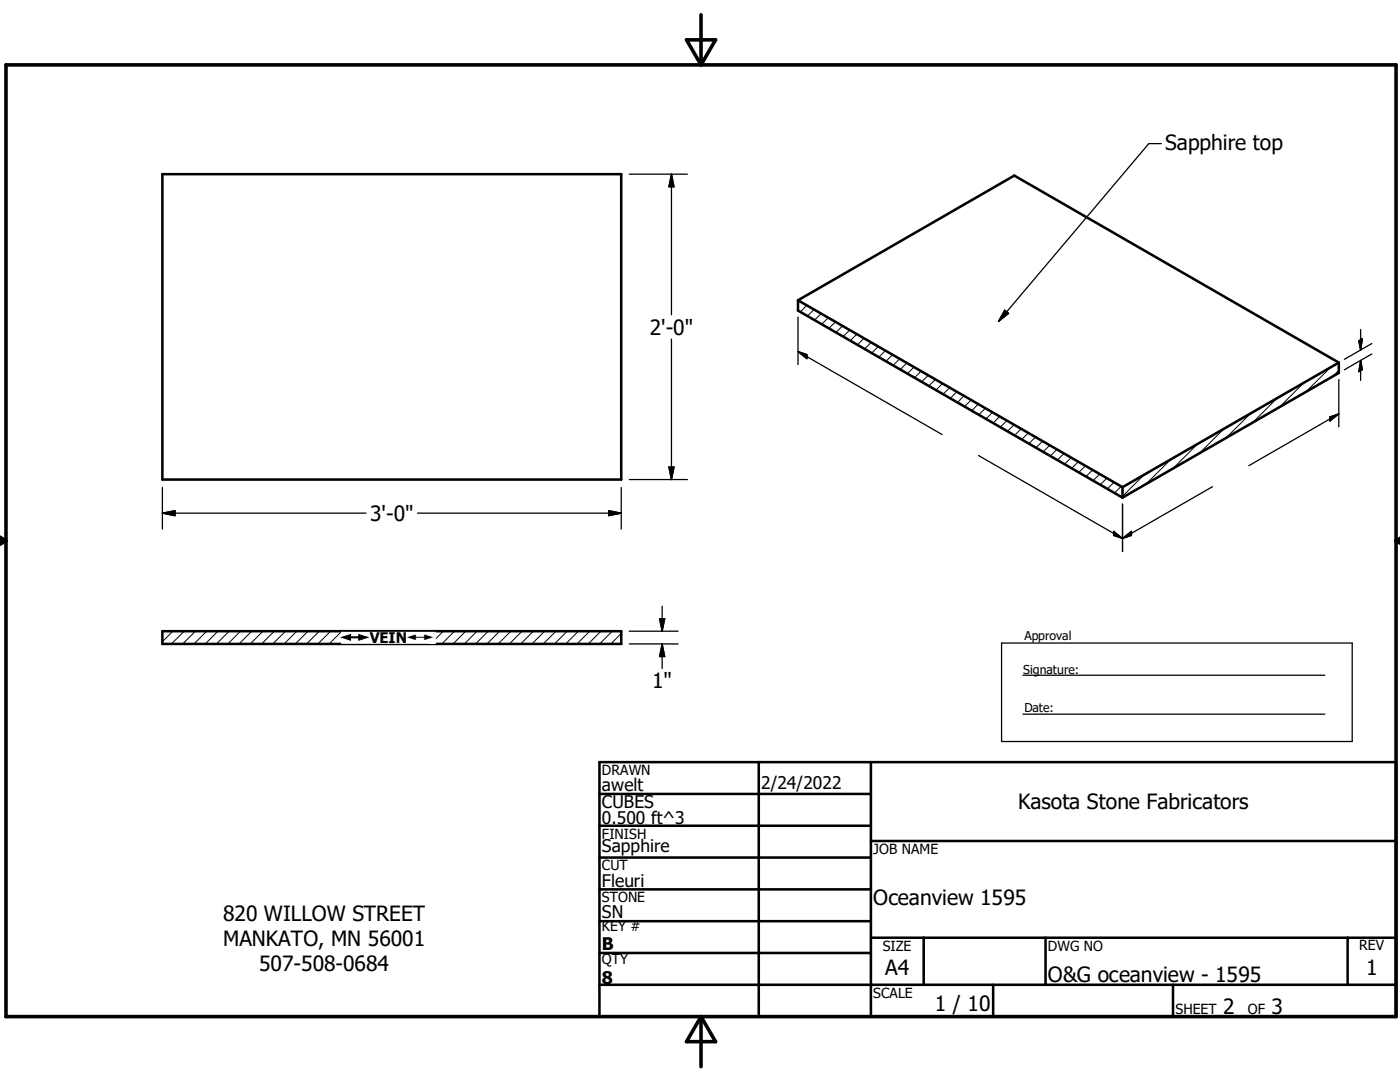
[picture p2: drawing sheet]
<svg xmlns="http://www.w3.org/2000/svg" width="279mm" height="216mm" viewBox="0 0 279 216" stroke-linecap="round" stroke-linejoin="round" font-family="sans-serif">
<g fill="none" stroke="#000" stroke-width=".51">
<path d="M32.4 34.8h91.6v60.9h-91.6zM159.3 59.9v2.1l64.7 37.3M159.3 59.9l43.1-24.9 64.8 37.4M159.3 59.9l64.7 37.3M267.2 72.4v2l-43.2 24.9M267.2 72.4l-43.2 24.8M224 97.2v2.1M32.4 125.9h91.6v2.6h-91.6zM119.6 158.4h54.2M119.6 152.1h159v50.8h-159zM151.4 152.1v50.8M173.8 152.1v50.8"/>
<path d="M119.6 164.8h54.2M119.6 171.1h54.2M119.6 177.5h54.2M173.8 167.8h104.8M119.6 183.8h54.2M119.6 190.2h54.2M119.6 196.5h159M173.8 187.1h104.8M184.3 187.1v9.4M198.2 196.5v6.4M208.7 187.1v9.4M234.1 196.5v6.4"/>
<path d="M268.9 187.1v9.4"/>
</g>
<g fill="none" stroke="#000" stroke-width=".2">
<path d="M159.6 60.1l-.3 .3M161 60.9l-1.3 1.3M162.5 61.7l-1.4 1.4M163.9 62.6l-1.3 1.3M165.3 63.4l-1.3 1.3M166.7 64.2l-1.3 1.3M168.2 65l-1.4 1.3M169.6 65.9l-1.3 1.3M171 66.7l-1.3 1.3M172.4 67.5l-1.3 1.3M173.9 68.3l-1.4 1.3M175.3 69.1l-1.3 1.4"/>
<path d="M176.7 69.9l-1.3 1.4M178.1 70.8l-1.3 1.3M179.6 71.6l-1.4 1.3M181 72.4l-1.3 1.3M182.4 73.2l-1.3 1.4M183.8 74.1l-1.3 1.3M185.3 74.9l-1.4 1.3M186.7 75.7l-1.3 1.3M188.1 76.5l-1.3 1.3M189.5 77.4l-1.3 1.3M191 78.2l-1.3 1.3M192.4 79l-1.3 1.3"/>
<path d="M193.8 79.8l-1.3 1.3M254.9 79.4l-4.9 4.9M260.2 76.4l-4.9 4.9M265.5 73.3l-4.9 4.9M267.2 73.9l-1.3 1.2M195.2 80.6l-1.3 1.4M196.7 81.4l-1.3 1.4M198.1 82.3l-1.3 1.3M199.5 83.1l-1.3 1.3M201 83.9l-1.4 1.3M202.4 84.7l-1.3 1.4M203.8 85.6l-1.3 1.3"/>
<path d="M205.2 86.4l-1.3 1.3M206.7 87.2l-1.4 1.3M208.1 88l-1.3 1.3M209.5 88.9l-1.3 1.3M210.9 89.7l-1.3 1.3M212.3 90.5l-1.3 1.3M213.8 91.3l-1.4 1.3M215.2 92.1l-1.3 1.4M216.6 92.9l-1.3 1.4M218 93.8l-1.3 1.3M219.5 94.6l-1.4 1.3M220.9 95.4l-1.3 1.3"/>
<path d="M222.3 96.2l-1.3 1.3M223.7 97.1l-1.3 1.3M228.3 94.7l-4.5 4.5M233.6 91.7l-4.9 4.9M239 88.6l-5 4.9M244.3 85.6l-4.9 4.9M249.6 82.5l-4.9 4.9M34.5 125.9l-2.1 2.2M36.8 125.9l-2.6 2.6M39 125.9l-2.5 2.6M41.3 125.9l-2.6 2.6M43.5 125.9l-2.5 2.6"/>
<path d="M45.7 125.9l-2.5 2.6M48 125.9l-2.5 2.6M50.2 125.9l-2.5 2.6M52.5 125.9l-2.6 2.6M54.7 125.9l-2.5 2.6M57 125.9l-2.6 2.6M59.2 125.9l-2.5 2.6M61.5 125.9l-2.6 2.6M63.7 125.9l-2.5 2.6M66 125.9l-2.6 2.6M68.2 125.9l-2.5 2.6M70.5 125.9l-2.6 2.6"/>
<path d="M72.7 125.9l-2.5 2.6M75 125.9l-2.6 2.6M77.2 125.9l-2.5 2.6M79.5 125.9l-2.6 2.6M81.7 125.9l-2.5 2.6M84 125.9l-2.6 2.6M86.2 125.9l-2.5 2.6M88.5 125.9l-2.6 2.6M90.7 125.9l-2.5 2.6M92.9 125.9l-2.5 2.6M95.2 125.9l-2.5 2.6M97.4 125.9l-2.5 2.6"/>
<path d="M99.7 125.9l-2.5 2.6M102 125.9l-2.6 2.6M104.2 125.9l-2.6 2.6M106.5 125.9l-2.6 2.6M108.7 125.9l-2.6 2.6M111 125.9l-2.6 2.6M113.2 125.9l-2.5 2.6M115.4 125.9l-2.5 2.6M117.7 125.9l-2.5 2.6M119.9 125.9l-2.5 2.6M122.2 125.9l-2.5 2.6M124 126.4l-2.1 2.1"/>
</g>
<path d="M1.2 12.9h277.4v190h-277.4zM137 7.9h5.8l-2.9 5zM139.9 2.9v10M-.1 107.9h1.3M-.1 107.2l1.3 .7M1.2 107.9l-1.2 .7M278.6 107.9h.8M278.6 107.9l.8 .5M279.4 107.4l-.8 .5M139.9 202.9v10M139.9 202.9l2.9 5h-5.8z" fill="none" stroke="#000" stroke-width=".71"/>
<g fill="none" stroke="#000" stroke-width=".25">
<path d="M125.6 34.8h11.6M134 34.8v28M134 34.8l.5 2.5h-1zM231.8 28.7h-2.5l-30 35.4M134 67.7v28M159.3 70.1l28.7 16.6M159.3 70.1l1.7 .7v.8zM159.3 63.3v9.4M200.5 61.9l.8 .6-2 1.6zM267.2 75.7v9.5M271.2 68l.7-.4-.4 2.2zM271.5 65.8v4"/>
<path d="M271.5 71.9v4M271.5 71.9l.4 1.9-.7 .4zM273.8 68.5l-5.5 3.2M273.8 70.6l-5.5 3.2M32.4 97.3v8.3M124 97.3v8.3M125.6 95.7h11.6M133.5 93.2h1l-.5 2.5zM195.3 90.9l28.7 16.5M242 97.1l-18 10.3M265.4 83.2l1.8-.6-1.8 1.4zM267.2 82.6l-18 10.3"/>
<path d="M32.4 102.4h40.7M32.4 102.4l2.5-.5v1zM83.3 102.4h40.7M121.5 101.9l2.5 .5-2.5 .5zM222.2 106l1.8 1.4-1.8-.6zM224 100.6v9.5M224 107.4l1.8-1.4v.8zM125.6 125.9h9.7M125.6 128.5h9.7M131.6 123.5h1.1l-.6 2.4zM132.1 121v4.9M132.1 128.5v4.9"/>
<path d="M132.1 128.5l.6 2.5h-1.1zM199.9 128.3h70v19.7h-70zM204.2 134.7h60.2M204.2 142.5h60.2"/>
</g>
<g fill="#000" stroke="#000" stroke-width=".25">
<path d="M134 34.8l.5 2.5h-1zM159.3 70.1l1.7 .7v.8zM200.5 61.9l.8 .6-2 1.6zM271.2 68l.7-.4-.4 2.2zM271.5 71.9l.4 1.9-.7 .4zM133.5 93.2h1l-.5 2.5zM265.4 83.2l1.8-.6-1.8 1.4zM32.4 102.4l2.5-.5v1zM121.5 101.9l2.5 .5-2.5 .5zM222.2 106l1.8 1.4-1.8-.6zM224 107.4l1.8-1.4v.8zM131.6 123.5h1.1l-.6 2.4z"/>
<path d="M132.1 128.5l.6 2.5h-1.1z"/>
</g>
<g fill="#fff" stroke="#fff" stroke-width=".25">
<path d="M68.2 126.2h18.6v2.1z"/>
<path d="M68.2 126.2l18.6 2.1h-18.6z"/>
</g>
<g font-size="4.2">
<text x="232.5" y="29.8">Sapphire top</text>
<text x="129.7" y="66.8">2'-0&quot;</text>
<text x="73.9" y="104">3'-0&quot;</text>
<text x="130.2" y="137.4">1&quot;</text>
<text x="203.2" y="161.5">Kasota Stone Fabricators</text>
<text x="44.5" y="183.7">820 WILLOW STREET</text>
<text x="174.3" y="180.5">Oceanview 1595</text>
<text x="44.5" y="188.8">MANKATO, MN 56001</text>
<text x="51.7" y="193.8">507-508-0684</text>
<text x="176.7" y="194.6">A4</text>
<text x="209.1" y="195.9">O&amp;G oceanview - 1595</text>
<text x="272.6" y="194.6">1</text>
<text x="186.6" y="201.7">1 / 10</text>
<text x="244.1" y="202.3">2</text>
<text x="253.8" y="202.3">3</text>
</g>
<g font-size="3.5">
<text x="120.1" y="157.9">awelt</text>
<text x="120.1" y="161.2">CUBES</text>
<text x="151.9" y="157.4">2/24/2022</text>
<text x="120.1" y="164.5">0.500 ft^3</text>
<text x="120.1" y="170">Sapphire</text>
<text x="120.1" y="176.9">Fleuri</text>
<text x="120.1" y="183.3">SN</text>
<text x="120.1" y="189.7">B</text>
<text x="120.1" y="196.3">8</text>
</g>
<text font-size="2.9" x="73.8" y="128.3">VEIN</text>
<g font-size="2.8">
<text x="120.1" y="154.6">DRAWN</text>
<text x="120.1" y="167.3">FINISH</text>
<text x="120.1" y="173.7">CUT</text>
<text x="174.3" y="170.4">JOB NAME</text>
<text x="120.1" y="180">STONE</text>
<text x="120.1" y="185.8">KEY #</text>
<text x="176.2" y="189.7">SIZE</text>
<text x="209.1" y="189.7">DWG NO</text>
<text x="271.3" y="189.7">REV</text>
<text x="120.1" y="192.4">QTY</text>
<text x="174.3" y="199.1">SCALE</text>
<text x="234.6" y="202.3">SHEET</text>
<text x="249" y="202.3">OF</text>
</g>
<g font-size="2.4">
<text x="204.4" y="127.6">Approval</text>
<text x="204.2" y="134.5">Signature:</text>
<text x="204.4" y="142.2">Date:</text>
</g>
<g font-size="2.3">
<text x="68.2" y="128.3">#</text>
<text x="81.2" y="128.3">#</text>
</g>
</svg>
